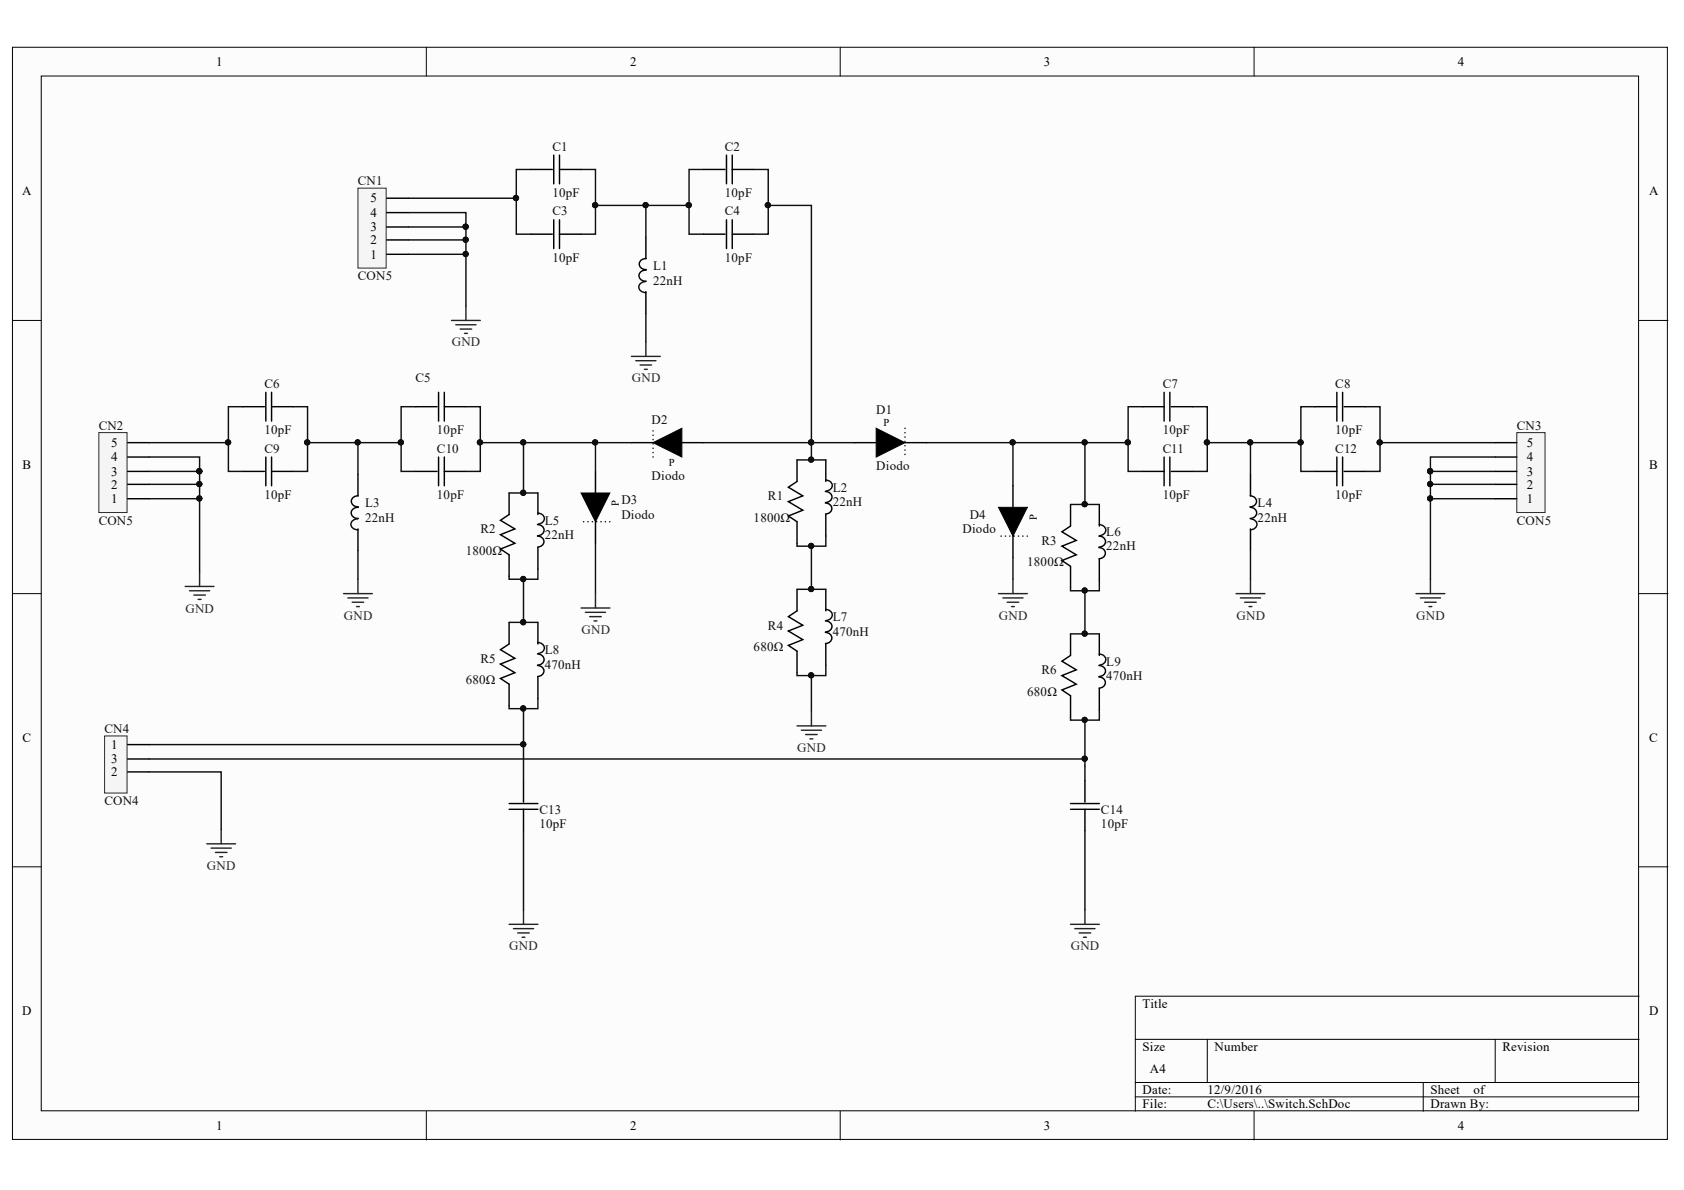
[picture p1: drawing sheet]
# Altium project Medidas.PrjPcb
1 sheet, 37 parts. Net scope: global (net labels, ports and power ports of the same name join across sheets).
Board file: Switch.PcbDoc

## Sheet Switch.SchDoc
size A4

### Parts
C1  10pF  [C_0603]
C2  10pF  [C_0603]
C3  10pF  [C_0603]
C4  10pF  [C_0603]
C5  10pF  [C_0603]
C6  10pF  [C_0603]
C7  10pF  [C_0603]
C8  10pF  [C_0603]
C9  10pF  [C_0603]
C10  10pF  [C_0603]
C11  10pF  [C_0603]
C12  10pF  [C_0603]
C13  10pF  [C_0603]
C14  10pF  [C_0603]
CN1  CON5  [SMA]
CN2  CON5  [SMA]
CN3  CON5  [SMA]
CN4  CON4  [CON3]
D1  Diodo  [SC79]
D2  Diodo  [SC79]
D3  Diodo  [SC79]
D4  Diodo  [SC79]
L1  22nH  [L_0603]
L2  22nH  [L_0603]
L3  22nH  [L_0603]
L4  22nH  [L_0603]
L5  22nH  [L_0603]
L6  22nH  [L_0603]
L7  470nH  [L_0603]
L8  470nH  [L_0603]
L9  470nH  [L_0603]
R1  1800Ω  [R_0603]
R2  1800Ω  [R_0603]
R3  1800Ω  [R_0603]
R4  680Ω  [R_0603]
R5  680Ω  [R_0603]
R6  680Ω  [R_0603]

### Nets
GND: C13.2 C14.2 CN1.1 CN1.2 CN1.3 CN1.4 CN2.1 CN2.2 CN2.3 CN2.4 CN3.1 CN3.2 CN3.3 CN3.4 CN4.2 D3.K D4.K L1.2 L3.2 L4.2 L7.1 R4.1
NetC1_1: C1.1 C3.1 CN1.5
NetC1_2: C1.2 C2.1 C3.2 C4.1 L1.1
NetC2_2: C2.2 C4.2 D1.A D2.A L2.2 R1.2
NetC5_1: C5.1 C6.2 C9.2 C10.1 L3.1
NetC5_2: C5.2 C10.2 D2.K D3.A L5.2 R2.2
NetC6_1: C6.1 C9.1 CN2.5
NetC7_1: C7.1 C8.2 C11.1 C12.2 L4.1
NetC7_2: C7.2 C11.2 D1.K D4.A L6.2 R3.2
NetC8_1: C8.1 C12.1 CN3.5
NetC13_1: C13.1 CN4.1 L8.1 R5.1
NetC14_1: C14.1 CN4.3 L9.1 R6.1
NetL2_1: L2.1 L7.2 R1.1 R4.2
NetL5_1: L5.1 L8.2 R2.1 R5.2
NetL6_1: L6.1 L9.2 R3.1 R6.2
